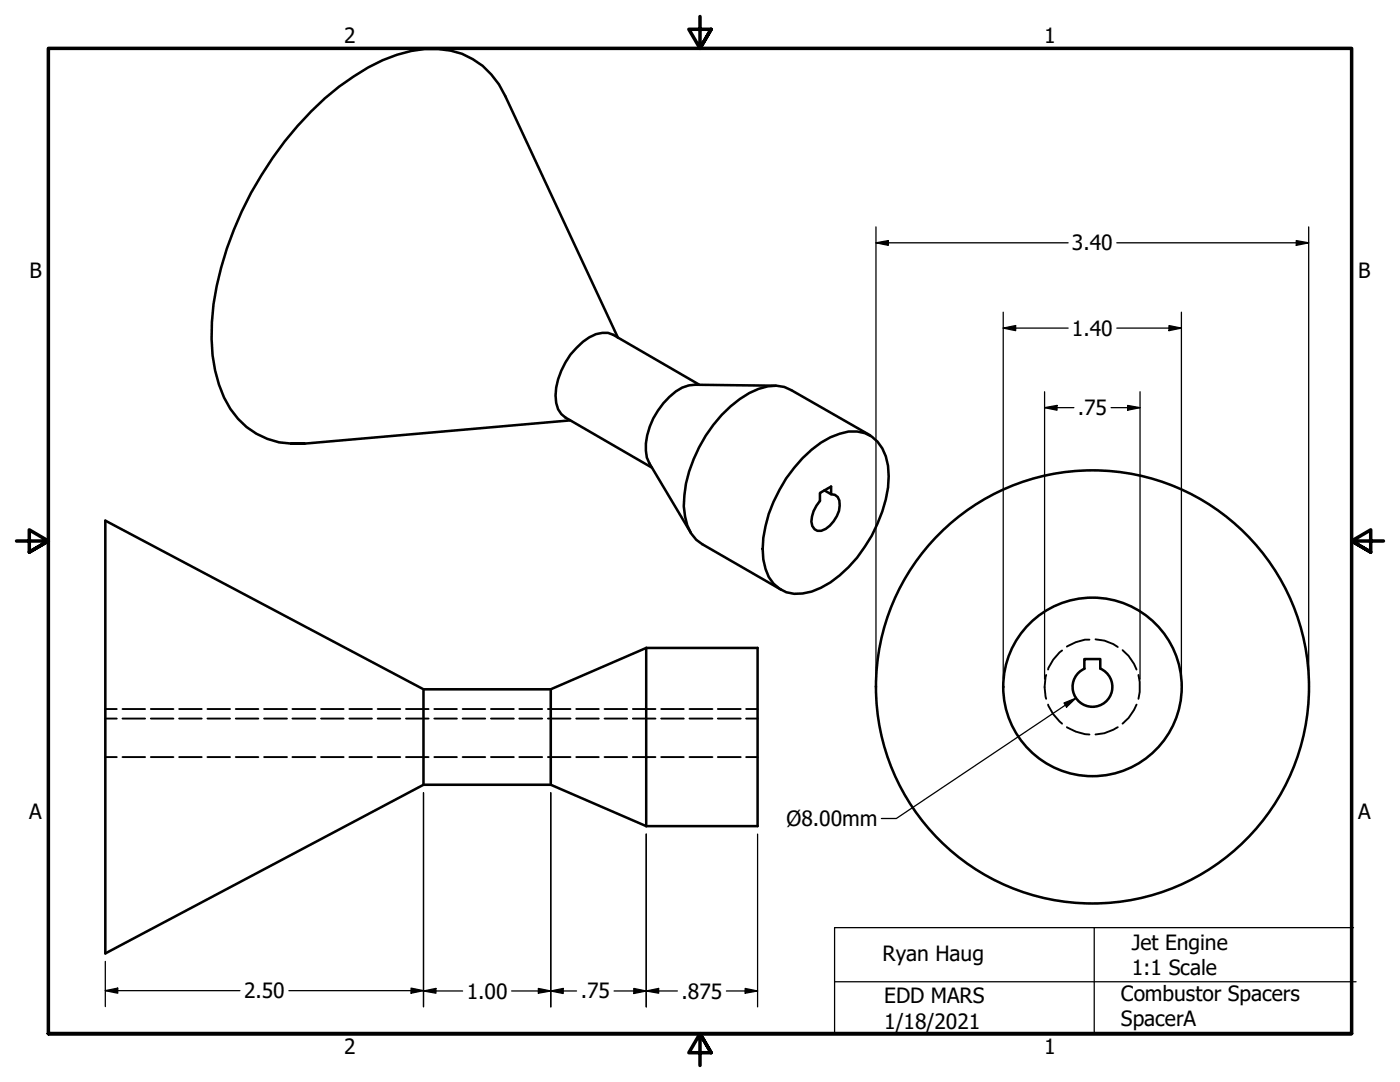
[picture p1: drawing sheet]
<svg xmlns="http://www.w3.org/2000/svg" width="279mm" height="216mm" viewBox="0 0 279 216" stroke-linecap="round" stroke-linejoin="round" font-family="sans-serif">
<!-- layer: Hidden (ANSI) -->
<g fill="none" stroke="#000" stroke-width=".38">
<path d="M208.8 134.7a9.1 9.1 0 0 0 0 4.7M212 129.8a8.2 8.2 0 0 0-2.8 3.8M217.4 127.6a8.5 8.5 0 0 0-4.5 1.4M218.6 127.6l1.8 .2 1.8 .7 .9 .6M224 129.7l1.2 1.2 1.1 1.6 .5 1.1M227.2 134.7l.3 1.4v1.9l-.3 1.4M21 143.4h2.3M21 141.5h2.3M21 151.1h2.3M24.4 143.4h4.6M24.4 141.5h4.6M24.4 151.1h4.6"/>
<path d="M30.1 143.4h4.5M30.1 141.5h4.5M30.1 151.1h4.5M35.8 143.4h4.5M35.8 141.5h4.5M35.8 151.1h4.5M41.4 143.4h4.5M41.4 141.5h4.5M41.4 151.1h4.5M47.1 143.4h4.5M47.1 141.5h4.5M47.1 151.1h4.5"/>
<path d="M52.7 143.4h4.6M52.7 141.5h4.6M52.7 151.1h4.6M58.4 143.4h4.5M58.4 141.5h4.5M58.4 151.1h4.5M64.1 143.4h4.5M64.1 141.5h4.5M64.1 151.1h4.5M69.7 143.4h4.5M69.7 141.5h4.5M69.7 151.1h4.5"/>
<path d="M75.4 143.4h4.5M75.4 141.5h4.5M75.4 151.1h4.5M81 143.4h4.5M81 141.5h4.5M81 151.1h4.5M86.7 143.4h4.5M86.7 141.5h4.5M86.7 151.1h4.5M92.3 143.4h4.5M92.3 141.5h4.5M92.3 151.1h4.5"/>
<path d="M98 143.4h4.6M98 141.5h4.6M98 151.1h4.6M103.6 143.4h4.6M103.6 141.5h4.6M103.6 151.1h4.6M109.3 143.4h4.6M109.3 141.5h4.6M109.3 151.1h4.6M115 143.4h4.5M115 141.5h4.5M115 151.1h4.5"/>
<path d="M120.6 143.4h4.6M120.6 141.5h4.6M120.6 151.1h4.6M126.3 143.4h4.5M126.3 141.5h4.5M126.3 151.1h4.5M132 143.4h4.5M132 141.5h4.5M132 151.1h4.5M137.6 143.4h4.6M137.6 141.5h4.6M137.6 151.1h4.6"/>
<path d="M143.3 143.4h4.5M143.3 141.5h4.5M143.3 151.1h4.5M148.9 143.4h2.3M148.9 141.5h2.3M148.9 151.1h2.3M209.2 140.6a9.2 9.2 0 0 0 2.8 3.8M212.9 145.1a9.3 9.3 0 0 0 4.5 1.5M223.1 145.1l-2.7 1.2-1.8 .3M226.8 140.6l-.5 1.1-1.1 1.6-1.2 1.1"/>
</g>
<!-- layer: Visible (ANSI) -->
<g fill="none" stroke="#000" stroke-width=".51">
<path d="M123.3 67.4l-22.5-48.2a15.6 15.6 0 0 0-16-9.4 29.6 29.6 0 0 0-14.2 5.4 61.5 61.5 0 0 0-18.4 19.7 65.1 65.1 0 0 0-9.9 29.4 28.9 28.9 0 0 0 3.7 17.3 15.4 15.4 0 0 0 14.8 6.9h-2.6M139.6 76.8l-17.2-10a5 5 0 0 0-4.8 .5 14.8 14.8 0 0 0-6.7 11.6 4.7 4.7 0 0 0 1.9 4.4l17.2 10M154.8 77l-16.1-.2a7.1 7.1 0 0 0-5.1 2.4 14.4 14.4 0 0 0-4.7 10.8l.2 1.3 .5 1.2 8.3 13.8M113.8 83.9l-53 4.6M160.1 91.4a17 17 0 0 1 9.3-5.3 6.6 6.6 0 0 1 7.4 5 19.4 19.4 0 0 1-1.7 13.4 25.9 25.9 0 0 1-11.3 12.8 9.4 9.4 0 0 1-6.9 .9 6.7 6.7 0 0 1-4.1-4.7 19.8 19.8 0 0 1 1.6-13.4 28.4 28.4 0 0 1 5.7-8.7zM164.5 97.9l1.4 .7v-1.5l-2.3 1.3v1.5a6.5 6.5 0 0 0-1.7 4.2 1.72 1.72 0 0 0 1 1.7 1.72 1.72 0 0 0 1.9-.3 5.9 5.9 0 0 0 2.7-5.6l-.3-.7-.6-.5-.7-.1M173.7 86.9l-15.8-9a7.3 7.3 0 0 0-6.5-.3 23.8 23.8 0 0 0-11.9 11.7 25.7 25.7 0 0 0-3 11.7 9.7 9.7 0 0 0 2.4 6.7l1.2 .9 15.8 9.1M84.5 137.5v19.1M109.9 137.5h-25.4l-63.5-33.6v86.3l63.5-33.6M109.9 137.5v19.1M129 129.3v35.5M129 129.3h22.2v35.5h-22.2"/>
<path d="M129 129.3l-19.1 8.2M216.4 133.4v-1.9h3.2v1.9a4 4 0 0 1 1.6 6.1 4 4 0 0 1-6.3 0 4 4 0 0 1 1.6-6.1M84.5 156.6h25.4M109.9 156.6l19.1 8.2"/>
<circle cx="218" cy="137.1" r="17.8"/>
<circle cx="218" cy="137.1" r="43.2"/>
</g>
<!-- layer: Border (ANSI) -->
<path d="M139.7 3.3v6.4l-2.2-3.9h4.4l-2.2 3.9 2.2-3.9M3.3 107.9h6.4l-3.9-2.2v4.5l3.9-2.3-3.9 2.3M276.1 107.9h-6.4l3.9-2.2v4.5l-3.9-2.3 3.9 2.3M9.7 206.2v-196.5h260v196.5h-260h260M141.9 210.1l-2.2-3.9 2.2 3.9h-4.4l2.2-3.9v6.4" fill="none" stroke="#000" stroke-width=".7"/>
<!-- layer: Sketch Geometry (ANSI) -->
<path d="M166.6 195.9h104M218.4 185.1v21.2M270.1 185.1h-103.5v21.2" fill="none" stroke="#000" stroke-width=".25"/>
<!-- layer: Dimension (ANSI) -->
<g fill="none" stroke="#000" stroke-width=".25">
<path d="M174.8 48.5l2.5-.5v1zM174.8 48.5h38.4M174.8 45.3v90.2M222.9 48.5h38.3M258.7 48l2.5 .5-2.5 .5zM261.2 45.3v90.2M200.2 65.5l2.5-.5v1zM200.2 65.5h13M200.2 62.3v73.2M208.5 78.2v57.3M222.9 65.5h12.9M227.5 78.2v57.3"/>
<path d="M233.3 65l2.5 .5-2.5 .5zM235.8 62.3v73.2M208.5 81.3l2.4-.4v1zM208.5 81.3h5.8M221.7 81.3h5.8M225 80.9l2.5 .4-2.5 .6zM214.7 139.3l-35.8 24h-3M84.5 158.2v42.7M109.9 158.2v42.7M212.3 140.3l2.4-1-1.8 1.8zM129 166.4v34.5M151.2 166.4v34.5"/>
<path d="M21 197.7l2.5-.5v1zM21 197.7h26.9M21 191.8v9.1M57.7 197.7h26.8M82 197.2l2.5 .5-2.5 .5zM84.5 197.7l2.5-.5v1zM84.5 197.7h7.8M102.1 197.7h13M107.4 197.2l2.5 .5-2.5 .5zM109.9 197.7l2.5-.5v1zM122.6 197.7h12.6M126.5 197.2l2.5 .5-2.5 .5z"/>
<path d="M129 197.7l2.4-.5v1zM145 197.7h6.2M148.7 197.2l2.5 .5-2.5 .5z"/>
</g>
<g fill="#000">
<path d="M174.8 48.5l2.5-.5v1z" fill-rule="evenodd"/>
<path d="M258.7 48l2.5 .5-2.5 .5z" fill-rule="evenodd"/>
<path d="M200.2 65.5l2.5-.5v1z" fill-rule="evenodd"/>
<path d="M233.3 65l2.5 .5-2.5 .5z" fill-rule="evenodd"/>
<path d="M208.5 81.3l2.4-.4v1z" fill-rule="evenodd"/>
<path d="M225 80.9l2.5 .4-2.5 .6z" fill-rule="evenodd"/>
<path d="M212.3 140.3l2.4-1-1.8 1.8z" fill-rule="evenodd"/>
<path d="M21 197.7l2.5-.5v1z" fill-rule="evenodd"/>
<path d="M82 197.2l2.5 .5-2.5 .5z" fill-rule="evenodd"/>
<path d="M84.5 197.7l2.5-.5v1z" fill-rule="evenodd"/>
<path d="M107.4 197.2l2.5 .5-2.5 .5z" fill-rule="evenodd"/>
<path d="M109.9 197.7l2.5-.5v1z" fill-rule="evenodd"/>
<path d="M126.5 197.2l2.5 .5-2.5 .5z" fill-rule="evenodd"/>
<path d="M129 197.7l2.4-.5v1z" fill-rule="evenodd"/>
<path d="M148.7 197.2l2.5 .5-2.5 .5z" fill-rule="evenodd"/>
</g>
<g font-size="4.2">
<text x="68.7" y="8.6">2</text>
<text x="208.4" y="8.6">1</text>
<text x="213.9" y="50">3.40</text>
<text x="5.9" y="55.5">B</text>
<text x="271.1" y="55.5">B</text>
<text x="213.9" y="67">1.40</text>
<text x="215.1" y="82.9">.75</text>
<text x="5.8" y="163.4">A</text>
<text x="157" y="164.8">Ø8.00mm</text>
<text x="271" y="163.4">A</text>
<text x="176.1" y="191.7">Ryan Haug</text>
<text x="225.9" y="189.5">Jet Engine</text>
<text x="225.9" y="194.5">1:1 Scale</text>
<text x="48.7" y="199.2">2.50</text>
<text x="93.2" y="199.3">1.00</text>
<text x="115.9" y="199.2">.75</text>
<text x="136" y="199.3">.875</text>
<text x="176.5" y="200.2">EDD MARS</text>
<text x="223.7" y="199.6">Combustor Spacers</text>
<text x="176.5" y="205.2">1/18/2021</text>
<text x="223.7" y="204.7">SpacerA</text>
<text x="68.7" y="210.3">2</text>
<text x="208.4" y="210.3">1</text>
</g>
</svg>
